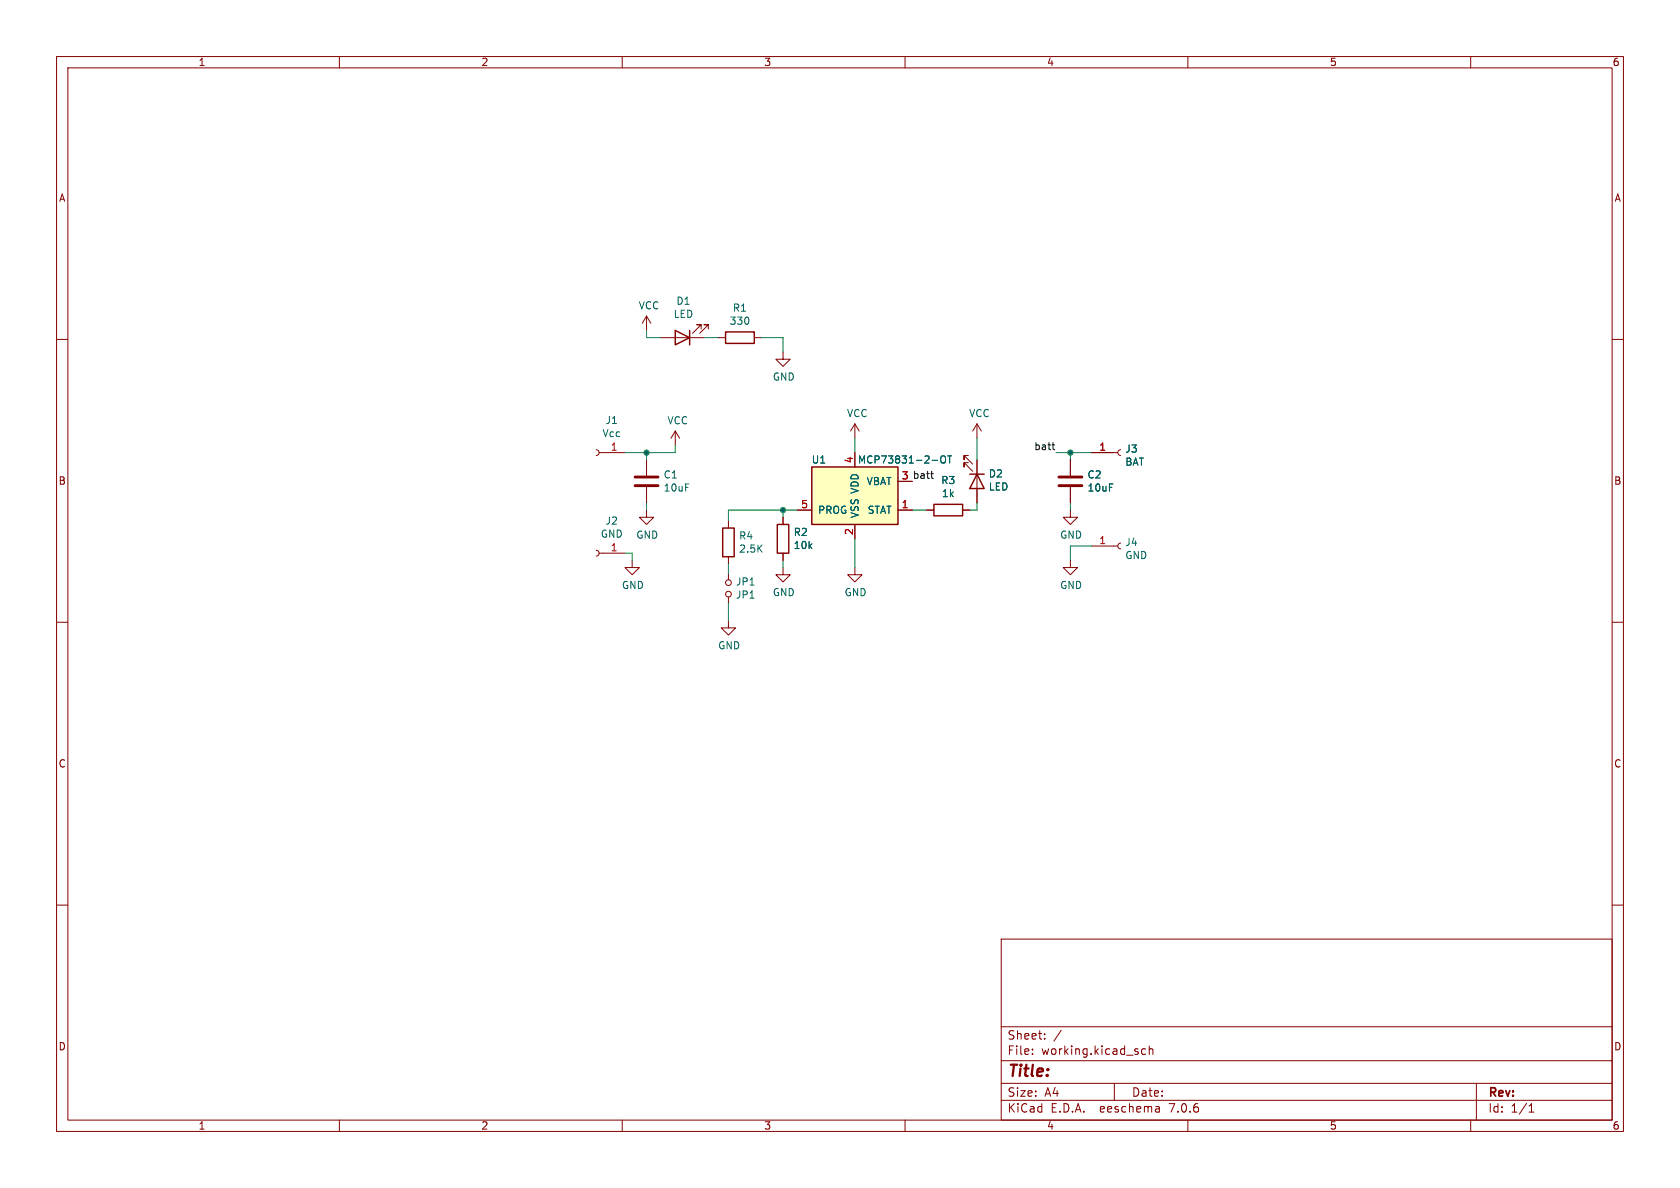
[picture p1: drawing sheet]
<svg xmlns="http://www.w3.org/2000/svg" width="297mm" height="210mm" viewBox="0 0 297 210" stroke-linecap="round" stroke-linejoin="round" font-family="sans-serif">
<g fill="none" stroke="#840000" stroke-width=".18">
<path d="M10 10h277v190h-277zM12 12h273v186h-273zM60 10v2M110 10v2M160 10v2M210 10v2M260 10v2M10 60h2M114.3 55.9v2.5M114.3 55.9l-.8 1.3M114.3 55.9l.8 1.3M116.8 59.7h7.7"/>
<path d="M124 58.2v-.8h-.8h.8l-1.6 1.5M125.2 58.2v-.8h-.7h.7l-1.5 1.5M127 59.7h1.3M133.3 59.7h1.3M285 60h2M105.4 79.5l.4 .2 .1 .3-.1 .4-.4 .1M119.4 76.2l-.8 1.3M119.4 76.2v2.5M119.4 76.2l.7 1.3M138.4 62.2v1.3h1.3l-1.3 1.3-1.2-1.3h1.2M151.1 74.9l-.7 1.3M151.1 74.9v2.6"/>
<path d="M151.1 74.9l.8 1.3M172.7 74.9l-.7 1.3M172.7 74.9v2.6M172.7 74.9l.8 1.3M198.1 79.5l-.3 .1-.2 .4 .2 .4 .3 .1M105.4 97.3l.4 .1 .1 .4-.1 .4-.4 .1M105.9 80h4.6M105.9 97.8h4.6M111.8 99.1v1.2h1.2l-1.2 1.3-1.3-1.3h1.3M114.3 90.2v1.2h1.3l-1.3 1.3-1.3-1.3h1.3M114.3 81.3v2.8M114.3 86.1v2.8"/>
<path d="M128.8 92.1v1.2M128.8 98.4v1.3M138.4 91.4v1.3M138.4 97.8v1.3M141 90.2h2.5M151.1 80v2.6M151.1 92.7v2.6M158.7 90.2h2.6M158.7 85.1h2.6M163.8 90.2h1.3M170.2 90.2h1.2M171.2 80.5h-.8v.8v-.8l1.6 1.5"/>
<path d="M171.2 81.8h-.8v.8v-.8l1.6 1.5M172.7 81.3v7.6M189.2 90.2v1.2h1.3l-1.3 1.3-1.2-1.3h1.2M189.2 99.1v1.2h1.3l-1.3 1.3-1.2-1.3h1.2M189.2 81.3v2.8M189.2 86.1v2.8M193 96.5h4.6M193 80h4.6M198.1 96l-.3 .1-.2 .4 .2 .4 .3 .1M10 110h2M128.8 109.7v1.3h1.2l-1.2 1.3-1.3-1.3h1.3M128.8 101.5v1"/>
<path d="M128.8 105.5v1.1M138.4 100.3v1.3h1.3l-1.3 1.3-1.2-1.3h1.2M151.1 100.3v1.3h1.3l-1.3 1.3-1.2-1.3h1.2M285 110h2M10 160h2M285 160h2M177 166h108v32h-108zM60 198v2M110 198v2M160 198v2M177 194.5h108M177 191.5h108"/>
<path d="M177 187.5h108M177 181.5h108M182.5 186.3v.1M182.5 185.5v.1M184.7 183.6v.1M184.7 182.8v.1M187.6 182.1l-1.3 2M197 191.5v3M202.5 185.5l-.4-.1-.3 .3v.4l.2 .2h.5M203.2 185.5l.2-.1 .3 .1 .1 .9M203.2 184.9v1.5M204.9 195.7l.1 .9"/>
<path d="M205 196.5l-.2 .1M205 196h-.2M210 198v2M260 198v2M261 191.5v6.5M270.3 196.6h.9M270.3 195.5l.4-.4v1.5"/>
<circle cx="128.8" cy="105" r=".51"/>
<circle cx="128.8" cy="103" r=".51"/>
</g>
<path d="M112.3 85.9h4M112.3 84.3h4M187.2 85.9h4.1M187.2 84.3h4.1" fill="none" stroke="#840000" stroke-width=".51"/>
<path d="M119.4 58.4l2.5 1.3-2.5 1.3zM121.9 58.4v2.6M128.3 58.7h5v2h-5zM127.8 93.3h2v5.1h-2zM137.4 92.7h2v5.1h-2zM143.5 82.6h15.2v10.1h-15.2zM165.1 89.2h5.1v2h-5.1zM171.4 83.8h2.6M172.7 83.8l1.3 2.6h-2.6z" fill="none" stroke="#840000" stroke-width=".25"/>
<path d="M143.5 82.6h15.2v10.1h-15.2z" fill="#ffffc2" stroke="#ffffc2" stroke-width=".18"/>
<path d="M164.8 81.4h1M166.4 80.8l.2-.2a.43 .43 0 0 1 .6 .4v.4a.42 .42 0 0 1-.5 .5 .42 .42 0 0 1-.4-.5zM167.5 80.6h.7M167.9 80.6v1.3" fill="none" stroke="#006464" stroke-width=".18"/>
<path d="M186 78.7h.5M186.2 79.4l.3 .1M164.5 83.7h.5M164.8 84.5l.2 .1" fill="none" stroke="#0f0f0f" stroke-width=".18"/>
<g fill="none" stroke="#009600" stroke-width=".18">
<path d="M114.3 58.4v1.3h2.5M124.5 59.7h2.5M134.6 59.7h3.8v2.5M119.4 78.7v1.3h-8.9M151.1 77.5v2.5M172.7 77.5v3.8M110.5 97.8h1.3v1.3M114.3 80v1.3M114.3 88.9v1.3M128.8 99.7v1.8M138.4 90.2v1.2M138.4 99.1v1.2"/>
<path d="M141 90.2h-12.2v1.9M151.1 95.3v5M161.3 90.2h2.5M172.7 88.9v1.3h-1.3M186.7 80h6.3M189.2 80v1.3M189.2 88.9v1.3M193 96.5h-3.8v2.6M128.8 106.6v3.1"/>
</g>
<g fill="#009600" stroke="#009600" stroke-width=".18">
<circle cx="138.4" cy="90.2" r=".46"/>
<circle cx="189.2" cy="80" r=".46"/>
<circle cx="114.3" cy="80" r=".46"/>
</g>
<text font-size="2.8" fill="#840000" x="178" y="190.9">Title:</text>
<g font-size="2.1" fill="#840000">
<text x="178" y="184">Sheet:</text>
<text x="178" y="186.7">File:</text>
<text x="184.1" y="186.7">working.kicad_sch</text>
<text x="178" y="196.9">KiCad</text>
<text x="178" y="194.1">Size:</text>
<text x="184.7" y="194.1">A4</text>
<text x="185.7" y="196.9">E.D.A.</text>
<text x="194.6" y="196.9">eeschema</text>
<text x="200" y="194.1">Date:</text>
<text x="207" y="196.9">7.0.6</text>
<text x="263" y="194.3">Rev:</text>
<text x="263" y="196.9">Id:</text>
<text x="267.1" y="196.9">1/1</text>
</g>
<g font-size="1.8" fill="#840000">
<text x="35" y="11.9">1</text>
<text x="85" y="11.9">2</text>
<text x="135" y="11.9">3</text>
<text x="185" y="11.9">4</text>
<text x="235" y="11.9">5</text>
<text x="285" y="11.9">6</text>
<text x="10.3" y="35.9">A</text>
<text x="285.3" y="35.9">A</text>
<text x="10.3" y="85.9">B</text>
<text x="285.3" y="85.9">B</text>
<text x="10.3" y="135.9">C</text>
<text x="285.3" y="135.9">C</text>
<text x="10.3" y="185.9">D</text>
<text x="285.3" y="185.9">D</text>
<text x="35" y="199.9">1</text>
<text x="85" y="199.9">2</text>
<text x="135" y="199.9">3</text>
<text x="185" y="199.9">4</text>
<text x="235" y="199.9">5</text>
<text x="285" y="199.9">6</text>
</g>
<g font-size="1.8" fill="#006464">
<text x="112.8" y="54.9">VCC</text>
<text x="119" y="56.4">LED</text>
<text x="119.5" y="54.1">D1</text>
<text x="128.9" y="57.6">330</text>
<text x="129.5" y="55.3">R1</text>
<text x="136.5" y="67.5">GND</text>
<text x="106.4" y="77.5">Vcc</text>
<text x="107" y="75.2">J1</text>
<text x="117.9" y="75.2">VCC</text>
<text x="149.6" y="73.9">VCC</text>
<text x="171.2" y="73.9">VCC</text>
<text x="143.4" y="82.1">U1</text>
<text x="151.6" y="82.1">MCP73831-2-OT</text>
<text x="198.8" y="80.2">J3</text>
<text x="198.8" y="82.5">BAT</text>
<text x="117.2" y="84.8">C1</text>
<text x="117.2" y="87.1">10uF</text>
<text x="153.1" y="86">VBAT</text>
<text x="166.3" y="85.8">R3</text>
<text x="166.4" y="88.1">1k</text>
<text x="174.7" y="84.6">D2</text>
<text x="174.7" y="86.9">LED</text>
<text x="192.2" y="84.8">C2</text>
<text x="192.2" y="87.1">10uF</text>
<text x="106.1" y="95.3">GND</text>
<text x="107" y="92.9">J2</text>
<text x="112.4" y="95.4">GND</text>
<text x="130.6" y="95.6">R4</text>
<text x="140.2" y="94.9">R2</text>
<text x="144.5" y="91">PROG</text>
<text x="152" y="91.7" transform="rotate(-90 152 91.7)">VSS VDD</text>
<text x="153.3" y="91">STAT</text>
<text x="187.3" y="95.4">GND</text>
<text x="130.6" y="97.9">2.5K</text>
<text x="140.2" y="97.3">10k</text>
<text x="198.8" y="96.7">J4</text>
<text x="198.8" y="99">GND</text>
<text x="109.9" y="104.3">GND</text>
<text x="130" y="103.7">JP1</text>
<text x="130" y="106">JP1</text>
<text x="136.5" y="105.6">GND</text>
<text x="149.2" y="105.6">GND</text>
<text x="187.3" y="104.3">GND</text>
<text x="126.9" y="115">GND</text>
</g>
<g font-size="1.8" fill="#a90000">
<text x="107.9" y="79.8">1</text>
<text x="150.9" y="82" transform="rotate(-90 150.9 82)">4</text>
<text x="194.2" y="79.8">1</text>
<text x="141.5" y="89.9">5</text>
<text x="159.3" y="89.9">1</text>
<text x="159.3" y="84.8">3</text>
<text x="150.9" y="94.7" transform="rotate(-90 150.9 94.7)">2</text>
<text x="107.9" y="97.5">1</text>
<text x="194.2" y="96.3">1</text>
</g>
<g font-size="1.8" fill="#0f0f0f">
<text x="182.7" y="79.7">batt</text>
<text x="159.3" y="84.8">3 batt</text>
</g>
</svg>
